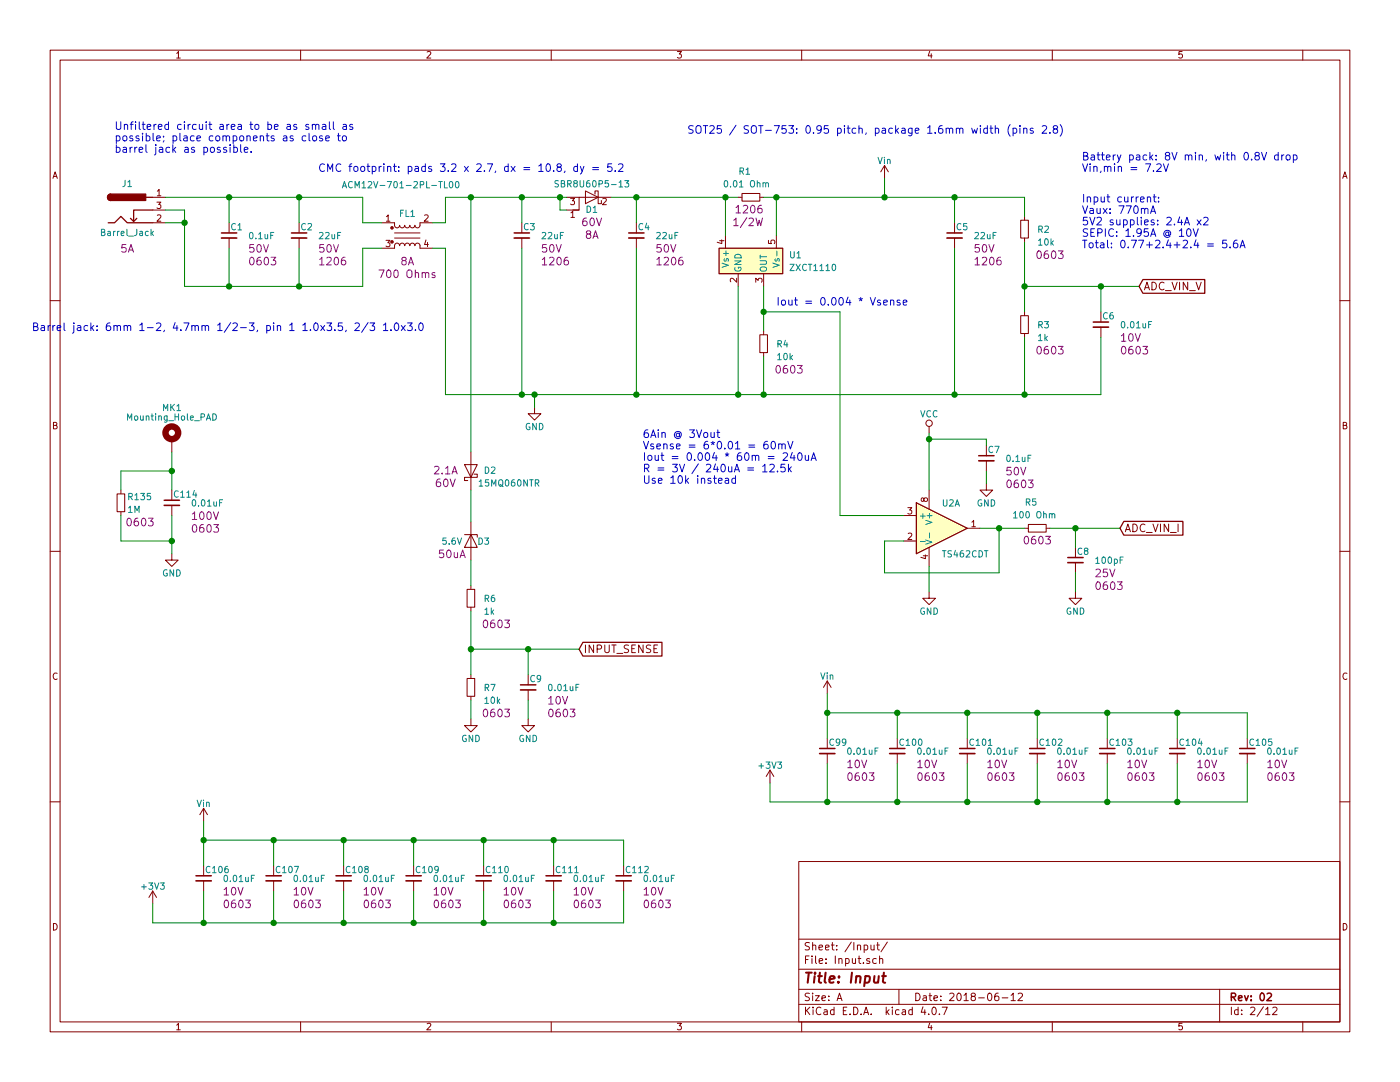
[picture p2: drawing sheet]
EESchema Schematic File Version 2
LIBS:power
LIBS:device
LIBS:switches
LIBS:relays
LIBS:motors
LIBS:transistors
LIBS:conn
LIBS:linear
LIBS:regul
LIBS:74xx
LIBS:cmos4000
LIBS:adc-dac
LIBS:memory
LIBS:xilinx
LIBS:microcontrollers
LIBS:dsp
LIBS:microchip
LIBS:analog_switches
LIBS:motorola
LIBS:texas
LIBS:intel
LIBS:audio
LIBS:interface
LIBS:digital-audio
LIBS:philips
LIBS:display
LIBS:cypress
LIBS:siliconi
LIBS:opto
LIBS:atmel
LIBS:contrib
LIBS:valves
LIBS:74xgxx
LIBS:ac-dc
LIBS:actel
LIBS:allegro
LIBS:Altera
LIBS:analog_devices
LIBS:battery_management
LIBS:bbd
LIBS:bosch
LIBS:brooktre
LIBS:cmos_ieee
LIBS:dc-dc
LIBS:diode
LIBS:elec-unifil
LIBS:ESD_Protection
LIBS:ftdi
LIBS:gennum
LIBS:graphic_symbols
LIBS:hc11
LIBS:infineon
LIBS:intersil
LIBS:ir
LIBS:Lattice
LIBS:leds
LIBS:LEM
LIBS:logic_programmable
LIBS:maxim
LIBS:mechanical
LIBS:microchip_dspic33dsc
LIBS:microchip_pic10mcu
LIBS:microchip_pic12mcu
LIBS:microchip_pic16mcu
LIBS:microchip_pic18mcu
LIBS:microchip_pic24mcu
LIBS:microchip_pic32mcu
LIBS:modules
LIBS:motor_drivers
LIBS:msp430
LIBS:nordicsemi
LIBS:nxp
LIBS:nxp_armmcu
LIBS:onsemi
LIBS:Oscillators
LIBS:Power_Management
LIBS:powerint
LIBS:pspice
LIBS:references
LIBS:rfcom
LIBS:RFSolutions
LIBS:sensors
LIBS:silabs
LIBS:stm8
LIBS:stm32
LIBS:supertex
LIBS:transf
LIBS:triac_thyristor
LIBS:ttl_ieee
LIBS:video
LIBS:wiznet
LIBS:Worldsemi
LIBS:Xicor
LIBS:zetex
LIBS:Symbols_DCDC-ACDC-Converter_RevC_20Jul2012
LIBS:Symbols_EN60617_13Mar2013
LIBS:Symbols_EN60617-10_HF-Radio_DRAFT_12Sep2013
LIBS:Symbols_ICs-Diskrete_RevD10
LIBS:Symbols_ICs-Opto_RevB_16Sep2013
LIBS:Symbols_Microcontroller_Philips-NXP_RevA_06Oct2013
LIBS:Symbols_Socket-DIN41612_RevA
LIBS:Symbols_Transformer-Diskrete_RevA
LIBS:SymbolsSimilarEN60617+oldDIN617-RevE8
LIBS:dk_Addressable-Specialty
LIBS:dk_Alarms-Buzzers-and-Sirens
LIBS:dk_Automotive-Relays
LIBS:dk_Balun
LIBS:dk_Barrel-Audio-Connectors
LIBS:dk_Battery-Holders-Clips-Contacts
LIBS:dk_Clock-Timing-Clock-Generators-PLLs-Frequency-Synthesizers
LIBS:dk_Clock-Timing-Programmable-Timers-and-Oscillators
LIBS:dk_Clock-Timing-Real-Time-Clocks
LIBS:dk_Coaxial-Connectors-RF
LIBS:dk_Current-Transducers
LIBS:dk_Data-Acquisition-ADCs-DACs-Special-Purpose
LIBS:dk_Data-Acquisition-Analog-to-Digital-Converters-ADC
LIBS:dk_Data-Acquisition-Digital-Potentiometers
LIBS:dk_Data-Acquisition-Digital-to-Analog-Converters-DAC
LIBS:dk_Data-Acquisition-Touch-Screen-Controllers
LIBS:dk_DC-DC-Converters
LIBS:dk_Digital-Isolators
LIBS:dk_Diodes-Bridge-Rectifiers
LIBS:dk_Diodes-Rectifiers-Arrays
LIBS:dk_Diodes-Rectifiers-Single
LIBS:dk_Diodes-Zener-Single
LIBS:dk_Display-Modules-LCD-OLED-Graphic
LIBS:dk_Display-Modules-LED-Character-and-Numeric
LIBS:dk_D-Sub-Connectors
LIBS:dk_Embedded-Microcontrollers
LIBS:dk_Encoders
LIBS:dk_Evaluation-Boards-Sensors
LIBS:dk_Ferrite-Beads-and-Chips
LIBS:dk_Fixed-Inductors
LIBS:dk_Fuses
LIBS:dk_Gas-Sensors
LIBS:dk_Humidity-Moisture-Sensors
LIBS:dk_Image-Sensors-Camera
LIBS:dk_Infrared-UV-Visible-Emitters
LIBS:dk_Inrush-Current-Limiters-ICL
LIBS:dk_Interface-Analog-Switches-Multiplexers-Demultiplexers
LIBS:dk_Interface-Analog-Switches-Special-Purpose
LIBS:dk_Interface-Controllers
LIBS:dk_Interface-Drivers-Receivers-Transceivers
LIBS:dk_Interface-I-O-Expanders
LIBS:dk_Interface-Modules
LIBS:dk_Interface-Sensor-and-Detector-Interfaces
LIBS:dk_Interface-Sensor-Capacitive-Touch
LIBS:dk_Interface-Specialized
LIBS:dk_LED-Indication-Discrete
LIBS:dk_LEDs-Circuit-Board-Indicators-Arrays-Light-Bars-Bar-Graphs
LIBS:dk_Linear-Amplifiers-Audio
LIBS:dk_Linear-Amplifiers-Instrumentation-OP-Amps-Buffer-Amps
LIBS:dk_Linear-Comparators
LIBS:dk_Logic-Buffers-Drivers-Receivers-Transceivers
LIBS:dk_Logic-Flip-Flops
LIBS:dk_Logic-Gates-and-Inverters
LIBS:dk_Logic-Multivibrators
LIBS:dk_Logic-Shift-Registers
LIBS:dk_Logic-Signal-Switches-Multiplexers-Decoders
LIBS:dk_Logic-Translators-Level-Shifters
LIBS:dk_Magnetic-Sensors-Compass-Magnetic-Field-Modules
LIBS:dk_Magnetic-Sensors-Linear-Compass-ICs
LIBS:dk_Magnetic-Sensors-Switches-Solid-State
LIBS:dk_Memory
LIBS:dk_Memory-Connectors-PC-Card-Sockets
LIBS:dk_Microphones
LIBS:dk_Modular-Connectors-Jacks
LIBS:dk_Modular-Connectors-Jacks-With-Magnetics
LIBS:dk_Motion-Sensors-Accelerometers
LIBS:dk_Motion-Sensors-IMUs-Inertial-Measurement-Units
LIBS:dk_Motion-Sensors-Tilt-Switches
LIBS:dk_Navigation-Switches-Joystick
LIBS:dk_Optical-Sensors-Ambient-Light-IR-UV-Sensors
LIBS:dk_Optical-Sensors-Photo-Detectors-Remote-Receiver
LIBS:dk_Optical-Sensors-Photodiodes
LIBS:dk_Optical-Sensors-Phototransistors
LIBS:dk_Optical-Sensors-Reflective-Analog-Output
LIBS:dk_Optoisolators-Logic-Output
LIBS:dk_Optoisolators-Transistor-Photovoltaic-Output
LIBS:dk_Optoisolators-Triac-SCR-Output
LIBS:dk_Oscillators
LIBS:dk_PMIC-AC-DC-Converters-Offline-Switchers
LIBS:dk_PMIC-Battery-Chargers
LIBS:dk_PMIC-Battery-Management
LIBS:dk_PMIC-Current-Regulation-Management
LIBS:dk_PMIC-Full-Half-Bridge-Drivers
LIBS:dk_PMIC-Gate-Drivers
LIBS:dk_PMIC-LED-Drivers
LIBS:dk_PMIC-Motor-Drivers-Controllers
LIBS:dk_PMIC-OR-Controllers-Ideal-Diodes
LIBS:dk_PMIC-Power-Distribution-Switches-Load-Drivers
LIBS:dk_PMIC-Power-Management-Specialized
LIBS:dk_PMIC-RMS-to-DC-Converters
LIBS:dk_PMIC-Supervisors
LIBS:dk_PMIC-Thermal-Management
LIBS:dk_PMIC-V-F-and-F-V-Converters
LIBS:dk_PMIC-Voltage-Reference
LIBS:dk_PMIC-Voltage-Regulators-DC-DC-Switching-Controllers
LIBS:dk_PMIC-Voltage-Regulators-DC-DC-Switching-Regulators
LIBS:dk_PMIC-Voltage-Regulators-Linear
LIBS:dk_PMIC-Voltage-Regulators-Special-Purpose
LIBS:dk_Power-Relays-Over-2-Amps
LIBS:dk_Pressure-Sensors-Transducers
LIBS:dk_Programmable-Oscillators
LIBS:dk_Pushbutton-Switches
LIBS:dk_Rectangular-Connectors-Headers-Male-Pins
LIBS:dk_Reed-Relays
LIBS:dk_Resistor-Networks-Arrays
LIBS:dk_RF-Amplifiers
LIBS:dk_RF-Antennas
LIBS:dk_RF-Demodulators
LIBS:dk_RF-Detectors
LIBS:dk_RF-Evaluation-and-Development-Kits-Boards
LIBS:dk_RFID-RF-Access-Monitoring-ICs
LIBS:dk_RF-Receivers
LIBS:dk_RF-Switches
LIBS:dk_RF-Transceiver-ICs
LIBS:dk_RF-Transceiver-Modules
LIBS:dk_RF-Transmitters
LIBS:dk_Rotary-Potentiometers-Rheostats
LIBS:dk_Sensors-Transducers_Accessories
LIBS:dk_Signal-Relays-Up-to-2-Amps
LIBS:dk_Slide-Switches
LIBS:dk_Solid-State-Relays
LIBS:dk_Specialized-ICs
LIBS:dk_Specialized-Sensors
LIBS:dk_Surge-Suppression-ICs
LIBS:dk_Tactile-Switches
LIBS:dk_Temperature-Sensors-Analog-and-Digital-Output
LIBS:dk_Thermal-Cutoffs-Thermal-Fuses
LIBS:dk_Thyristors-DIACs-SIDACs
LIBS:dk_Thyristors-SCRs
LIBS:dk_Thyristors-TRIACs
LIBS:dk_Toggle-Switches
LIBS:dk_Transistors-Bipolar-BJT-Arrays
LIBS:dk_Transistors-Bipolar-BJT-RF
LIBS:dk_Transistors-Bipolar-BJT-Single
LIBS:dk_Transistors-Bipolar-BJT-Single-Pre-Biased
LIBS:dk_Transistors-FETs-MOSFETs-Arrays
LIBS:dk_Transistors-FETs-MOSFETs-RF
LIBS:dk_Transistors-FETs-MOSFETs-Single
LIBS:dk_Transistors-JFETs
LIBS:dk_Trimmer-Potentiometers
LIBS:dk_TVS-Diodes
LIBS:dk_TVS-Mixed-Technology
LIBS:dk_USB-DVI-HDMI-Connectors
LIBS:CustomComponents
LIBS:TMS320F28027PTQR
LIBS:2920L200
LIBS:TMS320F28035PAGS
LIBS:1-1825027-1
LIBS:105133-0011
LIBS:614008235023
LIBS:NAS_Controller-cache
EELAYER 25 0
EELAYER END
$Descr A 11000 8500
encoding utf-8
Sheet 2 12
Title "Input"
Date "2018-06-12"
Rev "02"
Comp ""
Comment1 ""
Comment2 ""
Comment3 ""
Comment4 ""
$EndDescr
$Comp
L Barrel_Jack J1
U 1 1
P 1000 1650
F 0 "J1" H 1000 1860 50  0000 C CNN
F 1 "Barrel_Jack" H 1000 1475 50  0000 C CNN
F 2 "Connectors:BARREL_JACK" H 1050 1610 50  0001 C CNN
F 3 "" H 1050 1610 50  0001 C CNN
F 4 "5A" H 1000 1350 60  0000 C CNN "Current"
	1    1000 1650
	1    0    0    -1  
$EndComp
$Comp
L C_Small C1
U 1 1
P 1800 1850
F 0 "C1" H 1810 1920 50  0000 L CNN
F 1 "0.1uF" H 1950 1850 50  0000 L CNN
F 2 "Capacitors_SMD:C_0603" H 1800 1850 50  0001 C CNN
F 3 "" H 1800 1850 50  0001 C CNN
F 4 "50V" H 1950 1750 60  0000 L CNN "Voltage"
F 5 "0603" H 1950 1650 60  0000 L CNN "Package"
	1    1800 1850
	1    0    0    -1  
$EndComp
$Comp
L C_Small C2
U 1 1
P 2350 1850
F 0 "C2" H 2360 1920 50  0000 L CNN
F 1 "22uF" H 2500 1850 50  0000 L CNN
F 2 "Capacitors_SMD:C_1206" H 2350 1850 50  0001 C CNN
F 3 "" H 2350 1850 50  0001 C CNN
F 4 "50V" H 2500 1750 60  0000 L CNN "Voltage"
F 5 "1206" H 2500 1650 60  0000 L CNN "Package"
	1    2350 1850
	1    0    0    -1  
$EndComp
$Comp
L EMI_Filter_LL FL1
U 1 1
P 3200 1850
F 0 "FL1" H 3200 2025 50  0000 C CNN
F 1 "ACM12V-701-2PL-TL00" H 3150 2250 50  0000 C CNN
F 2 "CustomFootprints:IND_ACM12V-701-2PL-TL00_FixedPadNumbers" V 3200 1890 50  0001 C CNN
F 3 "" V 3200 1890 50  0000 C CNN
F 4 "8A" H 3200 1650 60  0000 C CNN "Current"
F 5 "700 Ohms" H 3200 1550 60  0000 C CNN "Impedance"
	1    3200 1850
	1    0    0    -1  
$EndComp
$Comp
L C_Small C3
U 1 1
P 4100 1850
F 0 "C3" H 4110 1920 50  0000 L CNN
F 1 "22uF" H 4250 1850 50  0000 L CNN
F 2 "Capacitors_SMD:C_1206" H 4100 1850 50  0001 C CNN
F 3 "" H 4100 1850 50  0001 C CNN
F 4 "50V" H 4250 1750 60  0000 L CNN "Voltage"
F 5 "1206" H 4250 1650 60  0000 L CNN "Package"
	1    4100 1850
	1    0    0    -1  
$EndComp
$Comp
L C_Small C4
U 1 1
P 5000 1850
F 0 "C4" H 5010 1920 50  0000 L CNN
F 1 "22uF" H 5150 1850 50  0000 L CNN
F 2 "Capacitors_SMD:C_1206" H 5000 1850 50  0001 C CNN
F 3 "" H 5000 1850 50  0001 C CNN
F 4 "50V" H 5150 1750 60  0000 L CNN "Voltage"
F 5 "1206" H 5150 1650 60  0000 L CNN "Package"
	1    5000 1850
	1    0    0    -1  
$EndComp
$Comp
L R_Small R1
U 1 1
P 5900 1550
F 0 "R1" V 6100 1550 50  0000 L CNN
F 1 "0.01 Ohm" V 6000 1400 50  0000 L CNN
F 2 "Resistors_SMD:R_1206" H 5900 1550 50  0001 C CNN
F 3 "" H 5900 1550 50  0001 C CNN
F 4 "1206" V 5800 1450 60  0000 L CNN "Package"
F 5 "1/2W" V 5700 1450 60  0000 L CNN "Power"
	1    5900 1550
	0    -1   -1   0   
$EndComp
$Comp
L ZXCT1110 U1
U 1 1
P 5900 2050
F 0 "U1" H 6200 2100 50  0000 L CNN
F 1 "ZXCT1110" H 6200 2000 50  0000 L CNN
F 2 "digikey-footprints:SOT-753" H 5900 2050 50  0001 C CNN
F 3 "" H 5850 2050 50  0001 C CNN
	1    5900 2050
	1    0    0    -1  
$EndComp
$Comp
L TS462CDT U2
U 1 1
P 7400 4150
F 0 "U2" H 7400 4350 50  0000 L CNN
F 1 "TS462CDT" H 7400 3950 50  0000 L CNN
F 2 "digikey-footprints:SOIC-8_W3.9mm" H 7400 4150 50  0001 C CNN
F 3 "" H 7400 4150 50  0001 C CNN
	1    7400 4150
	1    0    0    -1  
$EndComp
$Comp
L R_Small R5
U 1 1
P 8150 4150
F 0 "R5" V 8350 4150 50  0000 L CNN
F 1 "100 Ohm" V 8250 4000 50  0000 L CNN
F 2 "Resistors_SMD:R_0603" H 8150 4150 50  0001 C CNN
F 3 "" H 8150 4150 50  0001 C CNN
F 4 "0603" V 8050 4150 60  0000 C CNN "Package"
	1    8150 4150
	0    -1   -1   0   
$EndComp
$Comp
L C_Small C8
U 1 1
P 8450 4400
F 0 "C8" H 8460 4470 50  0000 L CNN
F 1 "100pF" H 8600 4400 50  0000 L CNN
F 2 "Capacitors_SMD:C_0603" H 8450 4400 50  0001 C CNN
F 3 "" H 8450 4400 50  0001 C CNN
F 4 "25V" H 8600 4300 60  0000 L CNN "Voltage"
F 5 "0603" H 8600 4200 60  0000 L CNN "Package"
	1    8450 4400
	1    0    0    -1  
$EndComp
$Comp
L R_Small R2
U 1 1
P 8050 1800
F 0 "R2" H 8150 1800 50  0000 L CNN
F 1 "10k" H 8150 1700 50  0000 L CNN
F 2 "Resistors_SMD:R_0603" H 8050 1800 50  0001 C CNN
F 3 "" H 8050 1800 50  0001 C CNN
F 4 "0603" H 8250 1600 60  0000 C CNN "Package"
	1    8050 1800
	1    0    0    -1  
$EndComp
$Comp
L C_Small C5
U 1 1
P 7500 1850
F 0 "C5" H 7510 1920 50  0000 L CNN
F 1 "22uF" H 7650 1850 50  0000 L CNN
F 2 "Capacitors_SMD:C_1206" H 7500 1850 50  0001 C CNN
F 3 "" H 7500 1850 50  0001 C CNN
F 4 "50V" H 7650 1750 60  0000 L CNN "Voltage"
F 5 "1206" H 7650 1650 60  0000 L CNN "Package"
	1    7500 1850
	1    0    0    -1  
$EndComp
$Comp
L R_Small R3
U 1 1
P 8050 2550
F 0 "R3" H 8150 2550 50  0000 L CNN
F 1 "1k" H 8150 2450 50  0000 L CNN
F 2 "Resistors_SMD:R_0603" H 8050 2550 50  0001 C CNN
F 3 "" H 8050 2550 50  0001 C CNN
F 4 "0603" H 8250 2350 60  0000 C CNN "Package"
	1    8050 2550
	1    0    0    -1  
$EndComp
$Comp
L C_Small C7
U 1 1
P 7750 3600
F 0 "C7" H 7760 3670 50  0000 L CNN
F 1 "0.1uF" H 7900 3600 50  0000 L CNN
F 2 "Capacitors_SMD:C_0603" H 7750 3600 50  0001 C CNN
F 3 "" H 7750 3600 50  0001 C CNN
F 4 "50V" H 7900 3500 60  0000 L CNN "Voltage"
F 5 "0603" H 7900 3400 60  0000 L CNN "Package"
	1    7750 3600
	1    0    0    -1  
$EndComp
$Comp
L C_Small C6
U 1 1
P 8650 2550
F 0 "C6" H 8660 2620 50  0000 L CNN
F 1 "0.01uF" H 8800 2550 50  0000 L CNN
F 2 "Capacitors_SMD:C_0603" H 8650 2550 50  0001 C CNN
F 3 "" H 8650 2550 50  0001 C CNN
F 4 "10V" H 8800 2450 60  0000 L CNN "Voltage"
F 5 "0603" H 8800 2350 60  0000 L CNN "Package"
	1    8650 2550
	1    0    0    -1  
$EndComp
$Comp
L GND #PWR01
U 1 1
P 4200 3200
F 0 "#PWR01" H 4200 2950 50  0001 C CNN
F 1 "GND" H 4200 3050 50  0000 C CNN
F 2 "" H 4200 3200 50  0001 C CNN
F 3 "" H 4200 3200 50  0001 C CNN
	1    4200 3200
	1    0    0    -1  
$EndComp
Text GLabel 8800 4150 2    60   Input ~ 0
ADC_VIN_I
$Comp
L GND #PWR02
U 1 1
P 7750 3800
F 0 "#PWR02" H 7750 3550 50  0001 C CNN
F 1 "GND" H 7750 3650 50  0000 C CNN
F 2 "" H 7750 3800 50  0001 C CNN
F 3 "" H 7750 3800 50  0001 C CNN
	1    7750 3800
	1    0    0    -1  
$EndComp
Text GLabel 8950 2250 2    60   Input ~ 0
ADC_VIN_V
$Comp
L VCC #PWR03
U 1 1
P 7300 3400
F 0 "#PWR03" H 7300 3250 50  0001 C CNN
F 1 "VCC" H 7300 3550 50  0000 C CNN
F 2 "" H 7300 3400 50  0001 C CNN
F 3 "" H 7300 3400 50  0001 C CNN
	1    7300 3400
	1    0    0    -1  
$EndComp
$Comp
L GND #PWR04
U 1 1
P 7300 4650
F 0 "#PWR04" H 7300 4400 50  0001 C CNN
F 1 "GND" H 7300 4500 50  0000 C CNN
F 2 "" H 7300 4650 50  0001 C CNN
F 3 "" H 7300 4650 50  0001 C CNN
	1    7300 4650
	1    0    0    -1  
$EndComp
$Comp
L GND #PWR05
U 1 1
P 8450 4650
F 0 "#PWR05" H 8450 4400 50  0001 C CNN
F 1 "GND" H 8450 4500 50  0000 C CNN
F 2 "" H 8450 4650 50  0001 C CNN
F 3 "" H 8450 4650 50  0001 C CNN
	1    8450 4650
	1    0    0    -1  
$EndComp
$Comp
L Vin #PWR06
U 1 1
P 6950 1400
F 0 "#PWR06" H 6950 1250 50  0001 C CNN
F 1 "Vin" H 6950 1540 50  0000 C CNN
F 2 "" H 6950 1400 50  0001 C CNN
F 3 "" H 6950 1400 50  0001 C CNN
	1    6950 1400
	1    0    0    -1  
$EndComp
Text Notes 900  1200 0    60   ~ 0
Unfiltered circuit area to be as small as\npossible; place components as close to\nbarrel jack as possible.
$Comp
L R_Small R6
U 1 1
P 3700 4700
F 0 "R6" H 3800 4700 50  0000 L CNN
F 1 "1k" H 3800 4600 50  0000 L CNN
F 2 "Resistors_SMD:R_0603" H 3700 4700 50  0001 C CNN
F 3 "" H 3700 4700 50  0001 C CNN
F 4 "0603" H 3900 4500 60  0000 C CNN "Package"
	1    3700 4700
	1    0    0    -1  
$EndComp
$Comp
L D_Schottky D2
U 1 1
P 3700 3700
F 0 "D2" V 3700 3550 50  0000 C CNN
F 1 "15MQ060NTR" V 3600 3400 50  0000 C CNN
F 2 "Diodes_SMD:D_SMA" H 3700 3700 50  0001 C CNN
F 3 "" H 3700 3700 50  0001 C CNN
F 4 "60V" V 3600 3900 60  0000 C CNN "Voltage"
F 5 "2.1A" V 3700 3900 60  0000 C CNN "Current"
	1    3700 3700
	0    -1   -1   0   
$EndComp
$Comp
L D_Zener D3
U 1 1
P 3700 4250
F 0 "D3" V 3700 4350 50  0000 C CNN
F 1 "5.6V" V 3700 4100 50  0000 C CNN
F 2 "Diodes_SMD:D_SOD-123" H 3700 4250 50  0001 C CNN
F 3 "" H 3700 4250 50  0001 C CNN
F 4 "50uA" V 3800 4100 60  0000 C CNN "Bias_Current"
	1    3700 4250
	0    1    1    0   
$EndComp
$Comp
L R_Small R7
U 1 1
P 3700 5400
F 0 "R7" H 3800 5400 50  0000 L CNN
F 1 "10k" H 3800 5300 50  0000 L CNN
F 2 "Resistors_SMD:R_0603" H 3700 5400 50  0001 C CNN
F 3 "" H 3700 5400 50  0001 C CNN
F 4 "0603" H 3900 5200 60  0000 C CNN "Package"
	1    3700 5400
	1    0    0    -1  
$EndComp
$Comp
L GND #PWR07
U 1 1
P 3700 5650
F 0 "#PWR07" H 3700 5400 50  0001 C CNN
F 1 "GND" H 3700 5500 50  0000 C CNN
F 2 "" H 3700 5650 50  0001 C CNN
F 3 "" H 3700 5650 50  0001 C CNN
	1    3700 5650
	1    0    0    -1  
$EndComp
$Comp
L C_Small C9
U 1 1
P 4150 5400
F 0 "C9" H 4160 5470 50  0000 L CNN
F 1 "0.01uF" H 4300 5400 50  0000 L CNN
F 2 "Capacitors_SMD:C_0603" H 4150 5400 50  0001 C CNN
F 3 "" H 4150 5400 50  0001 C CNN
F 4 "10V" H 4300 5300 60  0000 L CNN "Voltage"
F 5 "0603" H 4300 5200 60  0000 L CNN "Package"
	1    4150 5400
	1    0    0    -1  
$EndComp
$Comp
L GND #PWR08
U 1 1
P 4150 5650
F 0 "#PWR08" H 4150 5400 50  0001 C CNN
F 1 "GND" H 4150 5500 50  0000 C CNN
F 2 "" H 4150 5650 50  0001 C CNN
F 3 "" H 4150 5650 50  0001 C CNN
	1    4150 5650
	1    0    0    -1  
$EndComp
Text GLabel 4550 5100 2    60   Input ~ 0
INPUT_SENSE
$Comp
L R_Small R4
U 1 1
P 6000 2700
F 0 "R4" H 6100 2700 50  0000 L CNN
F 1 "10k" H 6100 2600 50  0000 L CNN
F 2 "Resistors_SMD:R_0603" H 6000 2700 50  0001 C CNN
F 3 "" H 6000 2700 50  0001 C CNN
F 4 "0603" H 6200 2500 60  0000 C CNN "Package"
	1    6000 2700
	1    0    0    -1  
$EndComp
Text Notes 6100 2400 0    60   ~ 0
Iout = 0.004 * Vsense
Text Notes 5400 1050 0    60   ~ 0
SOT25 / SOT-753: 0.95 pitch, package 1.6mm width (pins 2.8)
Text Notes 2500 1350 0    60   ~ 0
CMC footprint: pads 3.2 x 2.7, dx = 10.8, dy = 5.2
Text Notes 250  2600 0    60   ~ 0
Barrel jack: 6mm 1-2, 4.7mm 1/2-3, pin 1 1.0x3.5, 2/3 1.0x3.0
Text Notes 5050 3800 0    60   ~ 0
6Ain @ 3Vout\nVsense = 6*0.01 = 60mV\nIout = 0.004 * 60m = 240uA\nR = 3V / 240uA = 12.5k\nUse 10k instead
Text Notes 8500 1350 0    60   ~ 0
Battery pack: 8V min, with 0.8V drop\nVin,min = 7.2V
Text Notes 8500 1950 0    60   ~ 0
Input current:\nVaux: 770mA\n5V2 supplies: 2.4A x2\nSEPIC: 1.95A @ 10V\nTotal: 0.77+2.4+2.4 = 5.6A
$Comp
L D_Schottky_AKA D1
U 1 1
P 4650 1550
F 0 "D1" H 4650 1650 50  0000 C CNN
F 1 "SBR8U60P5-13" H 4650 1450 50  0000 C CNN
F 2 "PowerDI5:Diodes_Incorporated_POWERDI_5" H 4650 1550 50  0001 C CNN
F 3 "" H 4650 1550 50  0001 C CNN
F 4 "60V" H 4650 1750 60  0000 C CNN "Voltage"
F 5 "8A" H 4650 1850 60  0000 C CNN "Current"
	1    4650 1550
	-1   0    0    1   
$EndComp
$Comp
L C_Small C99
U 1 1
P 6500 5900
F 0 "C99" H 6510 5970 50  0000 L CNN
F 1 "0.01uF" H 6650 5900 50  0000 L CNN
F 2 "Capacitors_SMD:C_0603" H 6500 5900 50  0001 C CNN
F 3 "" H 6500 5900 50  0001 C CNN
F 4 "10V" H 6650 5800 60  0000 L CNN "Voltage"
F 5 "0603" H 6650 5700 60  0000 L CNN "Package"
	1    6500 5900
	1    0    0    -1  
$EndComp
$Comp
L C_Small C100
U 1 1
P 7050 5900
F 0 "C100" H 7060 5970 50  0000 L CNN
F 1 "0.01uF" H 7200 5900 50  0000 L CNN
F 2 "Capacitors_SMD:C_0603" H 7050 5900 50  0001 C CNN
F 3 "" H 7050 5900 50  0001 C CNN
F 4 "10V" H 7200 5800 60  0000 L CNN "Voltage"
F 5 "0603" H 7200 5700 60  0000 L CNN "Package"
	1    7050 5900
	1    0    0    -1  
$EndComp
$Comp
L C_Small C101
U 1 1
P 7600 5900
F 0 "C101" H 7610 5970 50  0000 L CNN
F 1 "0.01uF" H 7750 5900 50  0000 L CNN
F 2 "Capacitors_SMD:C_0603" H 7600 5900 50  0001 C CNN
F 3 "" H 7600 5900 50  0001 C CNN
F 4 "10V" H 7750 5800 60  0000 L CNN "Voltage"
F 5 "0603" H 7750 5700 60  0000 L CNN "Package"
	1    7600 5900
	1    0    0    -1  
$EndComp
$Comp
L C_Small C102
U 1 1
P 8150 5900
F 0 "C102" H 8160 5970 50  0000 L CNN
F 1 "0.01uF" H 8300 5900 50  0000 L CNN
F 2 "Capacitors_SMD:C_0603" H 8150 5900 50  0001 C CNN
F 3 "" H 8150 5900 50  0001 C CNN
F 4 "10V" H 8300 5800 60  0000 L CNN "Voltage"
F 5 "0603" H 8300 5700 60  0000 L CNN "Package"
	1    8150 5900
	1    0    0    -1  
$EndComp
$Comp
L C_Small C103
U 1 1
P 8700 5900
F 0 "C103" H 8710 5970 50  0000 L CNN
F 1 "0.01uF" H 8850 5900 50  0000 L CNN
F 2 "Capacitors_SMD:C_0603" H 8700 5900 50  0001 C CNN
F 3 "" H 8700 5900 50  0001 C CNN
F 4 "10V" H 8850 5800 60  0000 L CNN "Voltage"
F 5 "0603" H 8850 5700 60  0000 L CNN "Package"
	1    8700 5900
	1    0    0    -1  
$EndComp
$Comp
L C_Small C104
U 1 1
P 9250 5900
F 0 "C104" H 9260 5970 50  0000 L CNN
F 1 "0.01uF" H 9400 5900 50  0000 L CNN
F 2 "Capacitors_SMD:C_0603" H 9250 5900 50  0001 C CNN
F 3 "" H 9250 5900 50  0001 C CNN
F 4 "10V" H 9400 5800 60  0000 L CNN "Voltage"
F 5 "0603" H 9400 5700 60  0000 L CNN "Package"
	1    9250 5900
	1    0    0    -1  
$EndComp
$Comp
L C_Small C105
U 1 1
P 9800 5900
F 0 "C105" H 9810 5970 50  0000 L CNN
F 1 "0.01uF" H 9950 5900 50  0000 L CNN
F 2 "Capacitors_SMD:C_0603" H 9800 5900 50  0001 C CNN
F 3 "" H 9800 5900 50  0001 C CNN
F 4 "10V" H 9950 5800 60  0000 L CNN "Voltage"
F 5 "0603" H 9950 5700 60  0000 L CNN "Package"
	1    9800 5900
	1    0    0    -1  
$EndComp
$Comp
L C_Small C106
U 1 1
P 1600 6900
F 0 "C106" H 1610 6970 50  0000 L CNN
F 1 "0.01uF" H 1750 6900 50  0000 L CNN
F 2 "Capacitors_SMD:C_0603" H 1600 6900 50  0001 C CNN
F 3 "" H 1600 6900 50  0001 C CNN
F 4 "10V" H 1750 6800 60  0000 L CNN "Voltage"
F 5 "0603" H 1750 6700 60  0000 L CNN "Package"
	1    1600 6900
	1    0    0    -1  
$EndComp
$Comp
L C_Small C107
U 1 1
P 2150 6900
F 0 "C107" H 2160 6970 50  0000 L CNN
F 1 "0.01uF" H 2300 6900 50  0000 L CNN
F 2 "Capacitors_SMD:C_0603" H 2150 6900 50  0001 C CNN
F 3 "" H 2150 6900 50  0001 C CNN
F 4 "10V" H 2300 6800 60  0000 L CNN "Voltage"
F 5 "0603" H 2300 6700 60  0000 L CNN "Package"
	1    2150 6900
	1    0    0    -1  
$EndComp
$Comp
L C_Small C108
U 1 1
P 2700 6900
F 0 "C108" H 2710 6970 50  0000 L CNN
F 1 "0.01uF" H 2850 6900 50  0000 L CNN
F 2 "Capacitors_SMD:C_0603" H 2700 6900 50  0001 C CNN
F 3 "" H 2700 6900 50  0001 C CNN
F 4 "10V" H 2850 6800 60  0000 L CNN "Voltage"
F 5 "0603" H 2850 6700 60  0000 L CNN "Package"
	1    2700 6900
	1    0    0    -1  
$EndComp
$Comp
L C_Small C109
U 1 1
P 3250 6900
F 0 "C109" H 3260 6970 50  0000 L CNN
F 1 "0.01uF" H 3400 6900 50  0000 L CNN
F 2 "Capacitors_SMD:C_0603" H 3250 6900 50  0001 C CNN
F 3 "" H 3250 6900 50  0001 C CNN
F 4 "10V" H 3400 6800 60  0000 L CNN "Voltage"
F 5 "0603" H 3400 6700 60  0000 L CNN "Package"
	1    3250 6900
	1    0    0    -1  
$EndComp
$Comp
L C_Small C110
U 1 1
P 3800 6900
F 0 "C110" H 3810 6970 50  0000 L CNN
F 1 "0.01uF" H 3950 6900 50  0000 L CNN
F 2 "Capacitors_SMD:C_0603" H 3800 6900 50  0001 C CNN
F 3 "" H 3800 6900 50  0001 C CNN
F 4 "10V" H 3950 6800 60  0000 L CNN "Voltage"
F 5 "0603" H 3950 6700 60  0000 L CNN "Package"
	1    3800 6900
	1    0    0    -1  
$EndComp
$Comp
L C_Small C111
U 1 1
P 4350 6900
F 0 "C111" H 4360 6970 50  0000 L CNN
F 1 "0.01uF" H 4500 6900 50  0000 L CNN
F 2 "Capacitors_SMD:C_0603" H 4350 6900 50  0001 C CNN
F 3 "" H 4350 6900 50  0001 C CNN
F 4 "10V" H 4500 6800 60  0000 L CNN "Voltage"
F 5 "0603" H 4500 6700 60  0000 L CNN "Package"
	1    4350 6900
	1    0    0    -1  
$EndComp
$Comp
L C_Small C112
U 1 1
P 4900 6900
F 0 "C112" H 4910 6970 50  0000 L CNN
F 1 "0.01uF" H 5050 6900 50  0000 L CNN
F 2 "Capacitors_SMD:C_0603" H 4900 6900 50  0001 C CNN
F 3 "" H 4900 6900 50  0001 C CNN
F 4 "10V" H 5050 6800 60  0000 L CNN "Voltage"
F 5 "0603" H 5050 6700 60  0000 L CNN "Package"
	1    4900 6900
	1    0    0    -1  
$EndComp
$Comp
L Vin #PWR09
U 1 1
P 1600 6450
F 0 "#PWR09" H 1600 6300 50  0001 C CNN
F 1 "Vin" H 1600 6590 50  0000 C CNN
F 2 "" H 1600 6450 50  0001 C CNN
F 3 "" H 1600 6450 50  0001 C CNN
	1    1600 6450
	1    0    0    -1  
$EndComp
$Comp
L +3V3 #PWR010
U 1 1
P 1200 7100
F 0 "#PWR010" H 1200 6950 50  0001 C CNN
F 1 "+3V3" H 1200 7240 50  0000 C CNN
F 2 "" H 1200 7100 50  0001 C CNN
F 3 "" H 1200 7100 50  0001 C CNN
	1    1200 7100
	1    0    0    -1  
$EndComp
$Comp
L Vin #PWR011
U 1 1
P 6500 5450
F 0 "#PWR011" H 6500 5300 50  0001 C CNN
F 1 "Vin" H 6500 5590 50  0000 C CNN
F 2 "" H 6500 5450 50  0001 C CNN
F 3 "" H 6500 5450 50  0001 C CNN
	1    6500 5450
	1    0    0    -1  
$EndComp
$Comp
L +3V3 #PWR012
U 1 1
P 6050 6150
F 0 "#PWR012" H 6050 6000 50  0001 C CNN
F 1 "+3V3" H 6050 6290 50  0000 C CNN
F 2 "" H 6050 6150 50  0001 C CNN
F 3 "" H 6050 6150 50  0001 C CNN
	1    6050 6150
	1    0    0    -1  
$EndComp
$Comp
L Mounting_Hole_PAD MK1
U 1 1
P 1350 3450
F 0 "MK1" H 1350 3700 50  0000 C CNN
F 1 "Mounting_Hole_PAD" H 1350 3625 50  0000 C CNN
F 2 "Mounting_Holes:MountingHole_4mm_Pad" H 1350 3450 50  0001 C CNN
F 3 "" H 1350 3450 50  0001 C CNN
	1    1350 3450
	1    0    0    -1  
$EndComp
$Comp
L C_Small C114
U 1 1
P 1350 3950
F 0 "C114" H 1360 4020 50  0000 L CNN
F 1 "0.01uF" H 1500 3950 50  0000 L CNN
F 2 "Capacitors_SMD:C_0603" H 1350 3950 50  0001 C CNN
F 3 "" H 1350 3950 50  0001 C CNN
F 4 "100V" H 1500 3850 60  0000 L CNN "Voltage"
F 5 "0603" H 1500 3750 60  0000 L CNN "Package"
	1    1350 3950
	1    0    0    -1  
$EndComp
$Comp
L R_Small R135
U 1 1
P 950 3950
F 0 "R135" H 1000 4000 50  0000 L CNN
F 1 "1M" H 1000 3900 50  0000 L CNN
F 2 "Resistors_SMD:R_0603" H 950 3950 50  0001 C CNN
F 3 "" H 950 3950 50  0001 C CNN
F 4 "0603" H 1100 3800 60  0000 C CNN "Package"
	1    950  3950
	1    0    0    -1  
$EndComp
$Comp
L GND #PWR013
U 1 1
P 1350 4350
F 0 "#PWR013" H 1350 4100 50  0001 C CNN
F 1 "GND" H 1350 4200 50  0000 C CNN
F 2 "" H 1350 4350 50  0001 C CNN
F 3 "" H 1350 4350 50  0001 C CNN
	1    1350 4350
	1    0    0    -1  
$EndComp
Wire Wire Line
	1300 1550 2850 1550
Wire Wire Line
	2850 1550 2850 1750
Wire Wire Line
	2850 1750 3000 1750
Wire Wire Line
	1300 1650 1450 1650
Wire Wire Line
	1450 1650 1450 2250
Wire Wire Line
	1450 2250 2850 2250
Wire Wire Line
	2850 2250 2850 1950
Wire Wire Line
	2850 1950 3000 1950
Wire Wire Line
	1300 1750 1450 1750
Connection ~ 1450 1750
Wire Wire Line
	1800 1750 1800 1550
Connection ~ 1800 1550
Wire Wire Line
	1800 1950 1800 2250
Connection ~ 1800 2250
Wire Wire Line
	2350 1750 2350 1550
Connection ~ 2350 1550
Wire Wire Line
	2350 1950 2350 2250
Connection ~ 2350 2250
Wire Wire Line
	3400 1750 3500 1750
Wire Wire Line
	3500 1750 3500 1550
Wire Wire Line
	4100 1550 4100 1750
Connection ~ 4100 1550
Wire Wire Line
	3400 1950 3500 1950
Wire Wire Line
	3500 1950 3500 3100
Wire Wire Line
	8650 3100 8650 2650
Wire Wire Line
	4100 1950 4100 3100
Wire Wire Line
	5000 3100 5000 1950
Connection ~ 5000 3100
Wire Wire Line
	5800 3100 5800 2250
Connection ~ 5800 3100
Wire Wire Line
	6000 2250 6000 2600
Wire Wire Line
	6000 3100 6000 2800
Connection ~ 6000 3100
Connection ~ 6000 2450
Wire Wire Line
	7700 4150 8050 4150
Wire Wire Line
	8250 4150 8800 4150
Wire Wire Line
	8450 4300 8450 4150
Connection ~ 8450 4150
Wire Wire Line
	4800 1550 5800 1550
Wire Wire Line
	5000 1750 5000 1550
Connection ~ 5000 1550
Wire Wire Line
	5700 1850 5700 1550
Connection ~ 5700 1550
Wire Wire Line
	6950 1550 6950 1400
Wire Wire Line
	6100 1850 6100 1550
Connection ~ 6100 1550
Wire Wire Line
	7300 3400 7300 3850
Wire Wire Line
	7750 3500 7750 3450
Wire Wire Line
	7750 3450 7300 3450
Connection ~ 7300 3450
Wire Wire Line
	7850 4150 7850 4500
Wire Wire Line
	7850 4500 6950 4500
Wire Wire Line
	6950 4500 6950 4250
Wire Wire Line
	6950 4250 7100 4250
Connection ~ 7850 4150
Wire Wire Line
	8050 1550 8050 1700
Connection ~ 6950 1550
Wire Wire Line
	8050 1900 8050 2450
Wire Wire Line
	8050 3100 8050 2650
Connection ~ 8050 3100
Wire Wire Line
	8050 2250 8950 2250
Connection ~ 8050 2250
Wire Wire Line
	8650 2450 8650 2250
Connection ~ 8650 2250
Wire Wire Line
	7500 3100 7500 1950
Connection ~ 7500 3100
Wire Wire Line
	7500 1550 7500 1750
Connection ~ 7500 1550
Wire Wire Line
	7750 3700 7750 3800
Connection ~ 4100 3100
Wire Wire Line
	4200 3100 4200 3200
Connection ~ 4200 3100
Wire Wire Line
	3500 3100 8650 3100
Wire Wire Line
	6000 1550 8050 1550
Wire Wire Line
	7100 4050 6600 4050
Wire Wire Line
	6600 4050 6600 2450
Wire Wire Line
	6600 2450 6000 2450
Wire Wire Line
	8450 4650 8450 4500
Wire Wire Line
	7300 4650 7300 4450
Wire Wire Line
	3700 5650 3700 5500
Wire Wire Line
	4150 5500 4150 5650
Wire Wire Line
	3700 4800 3700 5300
Wire Wire Line
	3700 4600 3700 4400
Wire Wire Line
	3700 4100 3700 3850
Wire Wire Line
	3700 3550 3700 1550
Connection ~ 3700 1550
Wire Wire Line
	4150 5300 4150 5100
Wire Wire Line
	3700 5100 4550 5100
Connection ~ 3700 5100
Connection ~ 4150 5100
Wire Wire Line
	3500 1550 4450 1550
Wire Wire Line
	4450 1650 4400 1650
Wire Wire Line
	4400 1650 4400 1550
Connection ~ 4400 1550
Wire Wire Line
	1200 7100 1200 7250
Wire Wire Line
	1200 7250 4900 7250
Wire Wire Line
	4900 7250 4900 7000
Wire Wire Line
	4350 7000 4350 7250
Connection ~ 4350 7250
Wire Wire Line
	3800 7000 3800 7250
Connection ~ 3800 7250
Wire Wire Line
	3250 7000 3250 7250
Connection ~ 3250 7250
Wire Wire Line
	2700 7000 2700 7250
Connection ~ 2700 7250
Wire Wire Line
	2150 7000 2150 7250
Connection ~ 2150 7250
Wire Wire Line
	1600 7000 1600 7250
Connection ~ 1600 7250
Wire Wire Line
	1600 6450 1600 6800
Wire Wire Line
	4900 6800 4900 6600
Wire Wire Line
	4900 6600 1600 6600
Connection ~ 1600 6600
Wire Wire Line
	2150 6800 2150 6600
Connection ~ 2150 6600
Wire Wire Line
	2700 6800 2700 6600
Connection ~ 2700 6600
Wire Wire Line
	3250 6800 3250 6600
Connection ~ 3250 6600
Wire Wire Line
	3800 6800 3800 6600
Connection ~ 3800 6600
Wire Wire Line
	4350 6800 4350 6600
Connection ~ 4350 6600
Wire Wire Line
	6500 5450 6500 5800
Wire Wire Line
	6050 6150 6050 6300
Wire Wire Line
	6050 6300 9800 6300
Wire Wire Line
	9800 6300 9800 6000
Wire Wire Line
	9250 6000 9250 6300
Connection ~ 9250 6300
Wire Wire Line
	8700 6000 8700 6300
Connection ~ 8700 6300
Wire Wire Line
	8150 6000 8150 6300
Connection ~ 8150 6300
Wire Wire Line
	7600 6000 7600 6300
Connection ~ 7600 6300
Wire Wire Line
	7050 6000 7050 6300
Connection ~ 7050 6300
Wire Wire Line
	6500 6000 6500 6300
Connection ~ 6500 6300
Wire Wire Line
	9800 5800 9800 5600
Wire Wire Line
	9800 5600 6500 5600
Connection ~ 6500 5600
Wire Wire Line
	9250 5800 9250 5600
Connection ~ 9250 5600
Wire Wire Line
	8700 5600 8700 5800
Connection ~ 8700 5600
Wire Wire Line
	8150 5800 8150 5600
Connection ~ 8150 5600
Wire Wire Line
	7600 5800 7600 5600
Connection ~ 7600 5600
Wire Wire Line
	7050 5800 7050 5600
Connection ~ 7050 5600
Wire Wire Line
	1350 3850 1350 3550
Wire Wire Line
	950  3850 950  3700
Wire Wire Line
	950  3700 1350 3700
Connection ~ 1350 3700
Wire Wire Line
	1350 4050 1350 4350
Wire Wire Line
	950  4050 950  4250
Wire Wire Line
	950  4250 1350 4250
Connection ~ 1350 4250
$EndSCHEMATC
